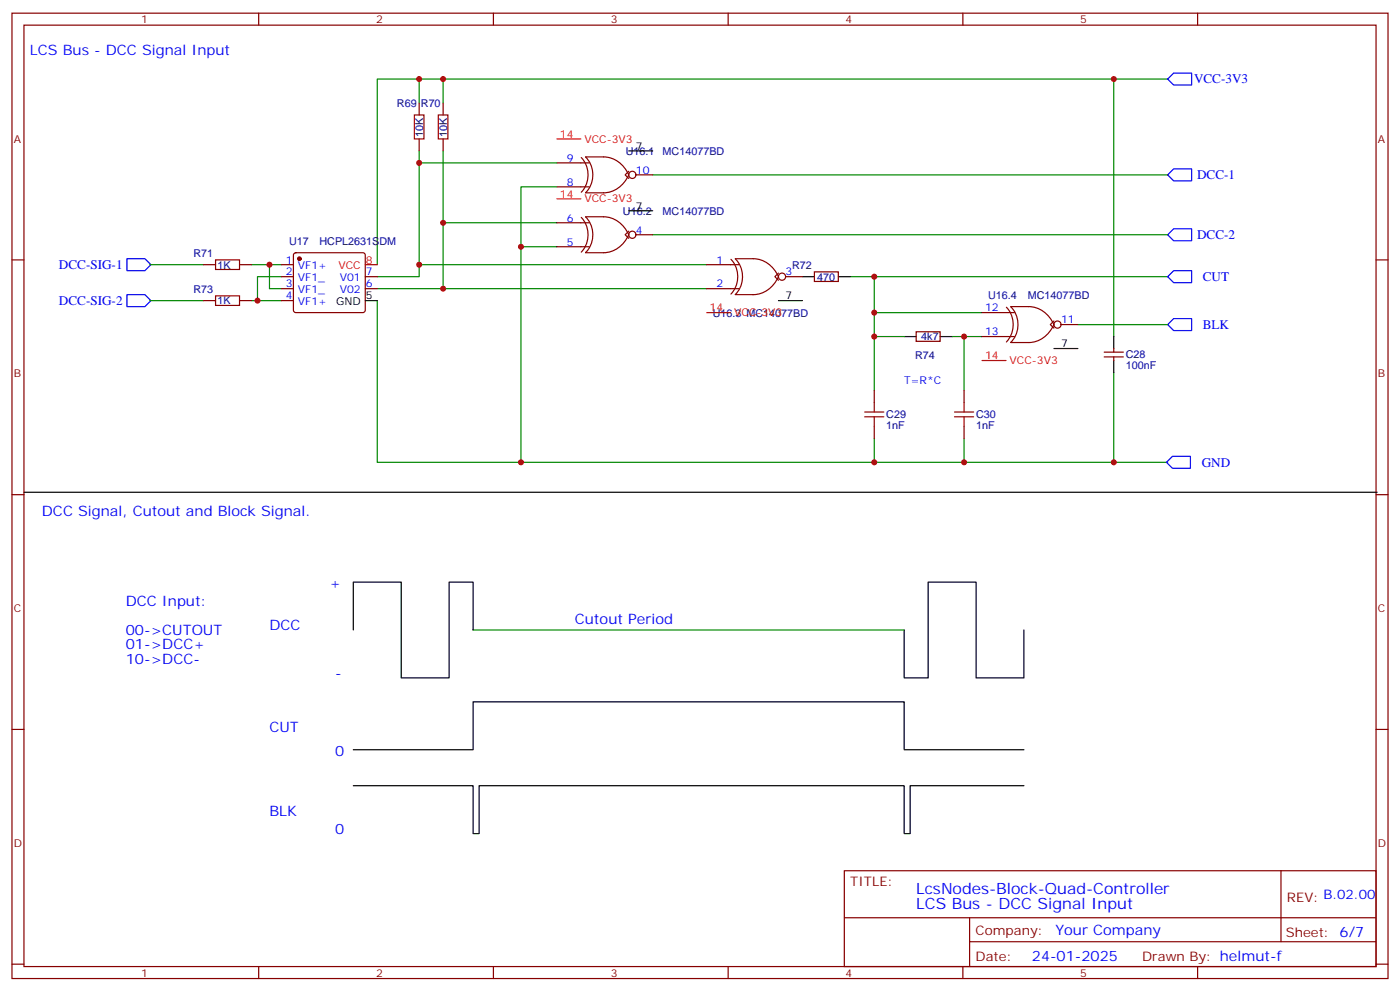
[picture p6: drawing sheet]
<svg xmlns="http://www.w3.org/2000/svg" width="412mm" height="292mm" viewBox="0 0 412 292" stroke-linecap="round" stroke-linejoin="round" font-family="sans-serif">
<g fill="none" stroke="#870000" stroke-width=".35">
<path d="M3.5 3.9h405.4v284.3h-405.4zM7.1 7.4h398.2v277.3h-398.2zM76.2 3.9v3.5M145.3 3.9v3.5M214.5 3.9v3.5M283.6 3.9v3.5M352.8 3.9v3.5M123.5 30.3v3.6M130.5 30.3v3.6M123.5 40.9v3.6M130.5 40.9v3.6M164 55h9.6"/>
<path d="M164 48h9.6M171.2 46.4a7.5 7.5 0 0 1 0 10.2M172.5 46.2a7.5 7.5 0 0 1 0 10.6M172.5 46.2h5.3a8.4 8.4 0 0 1 7.4 5.3 8.4 8.4 0 0 1-7.4 5.3h-5.3M185.2 50.4l-1.1 1.1 1.1 1.1M187.3 51.5h5M3.5 76.6h3.6M60 78h3.5M70.6 78h3.5M82.9 78h3.5M86.7 74.6l.4-.2h19.8l.5 .2 .2 .5v16.3l-.2 .5-.5 .2h-19.8l-.5-.3-.2-.4v-16.3zM164 72.7h9.6"/>
<path d="M164 65.6h9.6M171.2 64a7.5 7.5 0 0 1 0 10.3M172.5 63.9a7.5 7.5 0 0 1 0 10.5M172.5 63.9h5.3a8.4 8.4 0 0 1 7.4 5.2 8.4 8.4 0 0 1-7.4 5.3h-5.3M185.2 68.1l-1.1 1 1.1 1.1M187.3 69.1h5M208.1 78h9.6M215.3 76.4a7.5 7.5 0 0 1 0 10.2M216.6 76.2h5.3a8.4 8.4 0 0 1 7.4 5.3 8.4 8.4 0 0 1-7.4 5.3l-5.3-.1a7.5 7.5 0 0 0 0-10.5zM405.3 76.6h3.6M60 88.5h3.5M70.6 88.5h3.5"/>
<path d="M82.9 81.5h3.5M82.9 85h3.5M82.9 88.5h3.5M107.6 81.5h3.5M107.6 85h3.5M208.1 85h9.6M229.3 80.4l-1.1 1.1 1.1 1.1M231.4 81.5h5M239.9 80.1h7v2.8h-7zM269.9 97.7h7v2.8h-7zM289.3 92.1h9.5M289.3 99.1h9.5"/>
<path d="M296.5 90.5a7.5 7.5 0 0 1 0 10.2M297.7 90.3h5.3a8.4 8.4 0 0 1 7.4 5.3 8.4 8.4 0 0 1-7.4 5.3h-5.3a7.5 7.5 0 0 0 0-10.6M310.4 94.5l-1 1.1 1 1.1M312.6 95.6h4.9M257.5 115v3.5M284 115v3.5M325.3 105.1h5.6M325.3 103.7h5.6M328.1 102.7v1M328.1 105.1v1.1M257.5 125.6v3.5M284 125.6v3.5"/>
<path d="M3.5 145.7h3.6M405.3 145.7h3.6M3.5 214.8h3.6M405.3 214.8h3.6M248.7 256.5h156.6v28.2h-156.6zM377.3 256.5v20.9M248.7 270.3h156.5M285.6 277.4h119.6M285.6 270.3v14.1M3.5 284h3.6M76.2 284.7v3.5M145.3 284.7v3.5"/>
<path d="M214.5 284.7v3.5M283.6 284.7v3.5M352.8 284.7v3.5M405.3 284h3.6"/>
<circle cx="186.3" cy="51.5" r="1.06"/>
<circle cx="186.3" cy="69.1" r="1.06"/>
<circle cx="230.4" cy="81.5" r="1.06"/>
<circle cx="311.5" cy="95.6" r="1.06"/>
</g>
<g fill="none" stroke="#008700" stroke-width=".35">
<path d="M123.5 23.3v7M130.5 23.3v7M328.1 23.3v75.8M344 23.3h-232.9v54.7M123.5 44.5v33.5M123.5 48h40.5M130.5 44.5v40.5M164 55h-10.5v81.2M192.3 51.5h151.7M44.1 78h15.9M74.1 78h8.8M79.4 78v7h3.5"/>
<path d="M130.5 65.6h33.5M153.5 72.7h10.5M192.3 69.1h151.7M208.1 78h-84.6v3.5h-12.4M44.1 88.5h15.9M74.1 88.5h8.8M82.9 81.5h-7.1v7M111.1 88.5v47.7h232.9M111.1 85h97M250.5 81.5h7v33.5M257.5 81.5h86.5M257.5 99.1h8.8"/>
<path d="M257.5 92.1h31.8M280.5 99.1h3.5M289.3 99.1h-5.3v15.9M317.5 95.6h26.5M328.1 109.7v26.5M257.5 129.1v7.1M284 129.1v7.1M139.3 185.6h127"/>
</g>
<g fill="none" stroke="#000" stroke-width=".35">
<path d="M185.2 44.5h7.1M185.2 62.1h7.1M107.6 88.5h3.5M229.3 88.5h7.1M236.4 81.5h3.5M246.9 81.5h3.6M266.3 99.1h3.6M276.9 99.1h3.6M328.1 99.1v3.6M310.4 102.7h7.1M328.1 106.2v3.5M7.1 145h398.6"/>
<path d="M104.1 185.6v-14.1h14.1v28.2h14.1v-28.2h7v14.1M266.3 185.6v14.1h7.1v-28.2h14.1v28.2h14.1v-14.1M104.1 220.8h35.2v-14.1h127v14.1h35.3M104.1 231.4h35.2v14.1h1.8v-14.1h125.2v14.1h1.8v-14.1h33.5"/>
</g>
<path d="M122.1 33.9h2.8v7h-2.8zM129.1 33.9h2.8v7h-2.8zM63.5 76.6h7.1v2.8h-7.1zM63.5 87.1h7.1v2.9h-7.1zM257.5 118.5v2.9M284 118.5v2.9M254.7 122.8h5.6M254.7 121.4h5.6M257.5 122.8v2.8M281.2 122.8h5.6M281.2 121.4h5.6M284 122.8v2.8" fill="none" stroke="#a10000" stroke-width=".35"/>
<circle cx="88.2" cy="76.2" r=".53" fill="#870000" stroke="#870000" stroke-width=".35"/>
<path d="M164 58.6h7.1M164 40.9h7.1M107.6 78h3.5M208.1 92.1h7.1M289.3 106.2h7" fill="none" stroke="#f00" stroke-width=".35"/>
<path d="M345.7 21.5h5.3v3.5h-5.3l-1.7-1.7zM345.7 49.7h5.3v3.6h-5.3l-1.7-1.8zM37.4 76.2h5.3l1.7 1.8-1.7 1.7h-5.3zM344 69.1l1.7-1.7h5.3v3.5h-5.3zM345.7 79.7h5.3v3.6h-5.3l-1.7-1.8zM37.4 86.8h5.3l1.7 1.7-1.7 1.8h-5.3zM345.7 93.8h5.3v3.6h-5.3l-1.7-1.8zM345.4 134.4h5.3v3.5h-5.3l-1.8-1.7z" fill="none" stroke="#00f" stroke-width=".35"/>
<g fill="#c00">
<circle cx="130.5" cy="85" r=".88"/>
<circle cx="123.5" cy="78" r=".88"/>
<circle cx="79.4" cy="78" r=".88"/>
<circle cx="75.8" cy="88.5" r=".88"/>
<circle cx="257.5" cy="136.2" r=".88"/>
<circle cx="284" cy="136.2" r=".88"/>
<circle cx="284" cy="99.1" r=".88"/>
<circle cx="328.1" cy="136.2" r=".88"/>
<circle cx="257.5" cy="81.5" r=".88"/>
<circle cx="257.5" cy="99.1" r=".88"/>
<circle cx="257.5" cy="92.1" r=".88"/>
<circle cx="123.5" cy="23.3" r=".88"/>
<circle cx="130.5" cy="23.3" r=".88"/>
<circle cx="123.5" cy="48" r=".88"/>
<circle cx="130.5" cy="65.6" r=".88"/>
<circle cx="153.5" cy="136.2" r=".88"/>
<circle cx="153.5" cy="72.7" r=".88"/>
<circle cx="328.1" cy="23.3" r=".88"/>
</g>
<g font-size="4.6" fill="#00f">
<text x="269.9" y="263.2">LcsNodes-Block-Quad-Controller</text>
<text x="269.9" y="267.8">LCS Bus - DCC Signal Input</text>
</g>
<g font-size="4.2" fill="#00f">
<text x="8.8" y="16.2">LCS Bus - DCC Signal Input</text>
<text x="12.3" y="152">DCC Signal, Cutout and Block Signal.</text>
<text x="97" y="173.2">+</text>
<text x="37" y="178.5">DCC Input:</text>
<text x="79.4" y="185.6">DCC</text>
<text x="169.3" y="183.8">Cutout Period</text>
<text x="37" y="187">00-&gt;CUTOUT</text>
<text x="37" y="191.2">01-&gt;DCC+</text>
<text x="37" y="195.4">10-&gt;DCC-</text>
<text x="98.8" y="199.7">-</text>
<text x="79.4" y="215.5">CUT</text>
<text x="98.8" y="222.6">0</text>
<text x="79.4" y="240.2">BLK</text>
<text x="98.8" y="245.5">0</text>
<text x="310.9" y="275.3">Your Company</text>
<text x="304" y="283.1">24-01-2025</text>
</g>
<g font-size="3.9" fill="#00f">
<text x="351.7" y="24.6">VCC-3V3</text>
<text x="352.6" y="52.8">DCC-1</text>
<text x="352.6" y="70.4">DCC-2</text>
<text x="17.4" y="79.2">DCC-SIG-1</text>
<text x="354.3" y="82.7">CUT</text>
<text x="17.4" y="89.8">DCC-SIG-2</text>
<text x="354.3" y="96.8">BLK</text>
<text x="354" y="137.5">GND</text>
</g>
<g font-size="3.9" fill="#800">
<text x="250.5" y="261.1">TITLE:</text>
<text x="379.1" y="265.7">REV: B.02.00</text>
<text x="287.4" y="275.3">Company:</text>
<text x="378.7" y="275.9">Sheet: 6/7</text>
<text x="287.4" y="282.9">Date:</text>
<text x="336.4" y="283">Drawn By: helmut-f</text>
</g>
<g font-size="3.2" fill="#800">
<text x="41.6" y="6.9">1</text>
<text x="110.8" y="6.9">2</text>
<text x="179.9" y="6.9">3</text>
<text x="249.1" y="6.9">4</text>
<text x="318.2" y="6.9">5</text>
<text x="4.1" y="42">A</text>
<text x="405.9" y="42">A</text>
<text x="4.1" y="111.1">B</text>
<text x="405.9" y="111.1">B</text>
<text x="4.1" y="180.3">C</text>
<text x="405.9" y="180.3">C</text>
<text x="4.1" y="249.4">D</text>
<text x="405.9" y="249.4">D</text>
<text x="41.6" y="287.7">1</text>
<text x="110.8" y="287.7">2</text>
<text x="179.9" y="287.7">3</text>
<text x="249.1" y="287.7">4</text>
<text x="318.2" y="287.7">5</text>
</g>
<g font-size="3.2" fill="#000080">
<text x="116.9" y="31.5">R69</text>
<text x="124" y="31.5">R70</text>
<text x="124.6" y="40.3" transform="rotate(-90 124.6 40.3)">10K</text>
<text x="131.7" y="40.3" transform="rotate(-90 131.7 40.3)">10K</text>
<text x="184.3" y="45.6">U16.1</text>
<text x="195.2" y="45.6">MC14077BD</text>
<text x="183.5" y="63.3">U16.2</text>
<text x="195.2" y="63.2">MC14077BD</text>
<text x="57" y="75.6">R71</text>
<text x="85.2" y="72.1">U17</text>
<text x="94.1" y="72.1">HCPL2631SDM</text>
<text x="64.1" y="79.1">1K</text>
<text x="233.3" y="79.1">R72</text>
<text x="240.7" y="82.7">470</text>
<text x="57" y="86.2">R73</text>
<text x="64.1" y="89.7">1K</text>
<text x="291.1" y="88">U16.4</text>
<text x="302.8" y="87.9">MC14077BD</text>
<text x="210" y="93.3">U16.3 MC14077BD</text>
<text x="271.4" y="100.3">4k7</text>
<text x="269.5" y="105.6">R74</text>
<text x="331.6" y="105.6">C28</text>
<text x="331.6" y="108.8">100nF</text>
<text x="261.1" y="123.2">C29</text>
<text x="287.5" y="123.2">C30</text>
<text x="261.1" y="126.4">1nF</text>
<text x="287.5" y="126.4">1nF</text>
</g>
<g font-size="3.2" fill="#f00">
<text x="164.9" y="40.6">14</text>
<text x="172.2" y="42">VCC-3V3</text>
<text x="164.9" y="58.2">14</text>
<text x="172.2" y="59.6">VCC-3V3</text>
<text x="107.8" y="77.6">8</text>
<text x="99.7" y="79.4">VCC</text>
<text x="209" y="91.7">14</text>
<text x="216.3" y="93.1">VCC-3V3</text>
<text x="290.2" y="105.8">14</text>
<text x="297.4" y="107.2">VCC-3V3</text>
</g>
<g font-size="3.2" fill="#00f">
<text x="167" y="47.6">9</text>
<text x="187.3" y="51.2">10</text>
<text x="167" y="54.7">8</text>
<text x="167" y="65.3">6</text>
<text x="187.3" y="68.8">4</text>
<text x="84.2" y="77.6">1</text>
<text x="167" y="72.3">5</text>
<text x="211.1" y="77.6">1</text>
<text x="84.2" y="81.1">2</text>
<text x="87.7" y="79.4">VF1+</text>
<text x="87.7" y="82.9">VF1_</text>
<text x="100.1" y="82.9">V01</text>
<text x="107.8" y="81.1">7</text>
<text x="231.4" y="81.1">3</text>
<text x="84.2" y="84.7">3</text>
<text x="84.2" y="88.2">4</text>
<text x="87.7" y="86.4">VF1_</text>
<text x="87.7" y="90">VF1+</text>
<text x="100.1" y="86.4">V02</text>
<text x="107.8" y="84.7">6</text>
<text x="211.1" y="84.7">2</text>
<text x="290.2" y="91.7">12</text>
<text x="312.6" y="95.3">11</text>
<text x="290.2" y="98.8">13</text>
<text x="266.3" y="113.2">T=R*C</text>
</g>
<g font-size="3.2">
<text x="187.3" y="44.1">7</text>
<text x="187.3" y="61.7">7</text>
<text x="99" y="90">GND</text>
<text x="107.8" y="88.2">5</text>
<text x="231.4" y="88.2">7</text>
<text x="312.6" y="102.3">7</text>
</g>
</svg>
